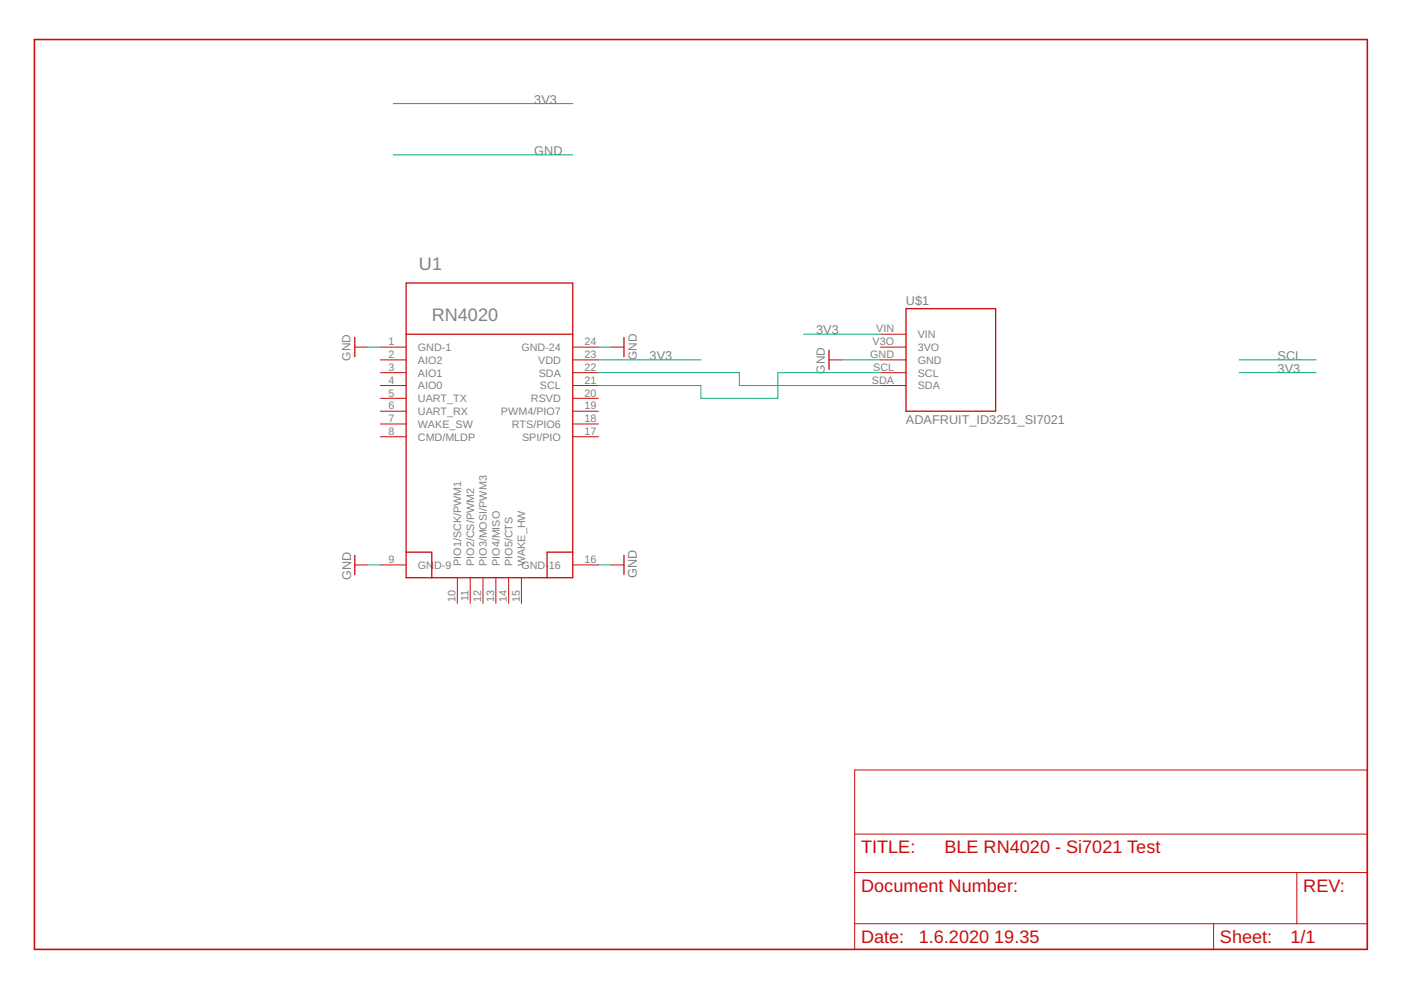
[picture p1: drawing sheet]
<?xml version="1.0" encoding="utf-8"?>
<!DOCTYPE eagle SYSTEM "eagle.dtd">
<eagle version="9.2.2">
<drawing>
<settings>
<setting alwaysvectorfont="no"/>
<setting verticaltext="up"/>
</settings>
<grid distance="0.1" unitdist="inch" unit="inch" style="lines" multiple="1" display="no" altdistance="0.01" altunitdist="inch" altunit="inch"/>
<schematic xreflabel="%F%N/%S.%C%R" xrefpart="/%S.%C%R">
<libraries>
<library name="frames">
<symbols>
<symbol name="DINA4_L">
<frame x1="0" y1="0" x2="264.16" y2="180.34" columns="4" rows="4" layer="94" border-left="no" border-top="no" border-right="no" border-bottom="no"/>
</symbol>
<symbol name="DOCFIELD">
<wire x1="0" y1="0" x2="71.12" y2="0" width="0.1016" layer="94"/>
<wire x1="101.6" y1="15.24" x2="87.63" y2="15.24" width="0.1016" layer="94"/>
<wire x1="0" y1="0" x2="0" y2="5.08" width="0.1016" layer="94"/>
<wire x1="0" y1="5.08" x2="71.12" y2="5.08" width="0.1016" layer="94"/>
<wire x1="0" y1="5.08" x2="0" y2="15.24" width="0.1016" layer="94"/>
<wire x1="101.6" y1="15.24" x2="101.6" y2="5.08" width="0.1016" layer="94"/>
<wire x1="71.12" y1="5.08" x2="71.12" y2="0" width="0.1016" layer="94"/>
<wire x1="71.12" y1="5.08" x2="87.63" y2="5.08" width="0.1016" layer="94"/>
<wire x1="71.12" y1="0" x2="101.6" y2="0" width="0.1016" layer="94"/>
<wire x1="87.63" y1="15.24" x2="87.63" y2="5.08" width="0.1016" layer="94"/>
<wire x1="87.63" y1="15.24" x2="0" y2="15.24" width="0.1016" layer="94"/>
<wire x1="87.63" y1="5.08" x2="101.6" y2="5.08" width="0.1016" layer="94"/>
<wire x1="101.6" y1="5.08" x2="101.6" y2="0" width="0.1016" layer="94"/>
<wire x1="0" y1="15.24" x2="0" y2="22.86" width="0.1016" layer="94"/>
<wire x1="101.6" y1="35.56" x2="0" y2="35.56" width="0.1016" layer="94"/>
<wire x1="101.6" y1="35.56" x2="101.6" y2="22.86" width="0.1016" layer="94"/>
<wire x1="0" y1="22.86" x2="101.6" y2="22.86" width="0.1016" layer="94"/>
<wire x1="0" y1="22.86" x2="0" y2="35.56" width="0.1016" layer="94"/>
<wire x1="101.6" y1="22.86" x2="101.6" y2="15.24" width="0.1016" layer="94"/>
<text x="1.27" y="1.27" size="2.54" layer="94">Date:</text>
<text x="12.7" y="1.27" size="2.54" layer="94">&gt;LAST_DATE_TIME</text>
<text x="72.39" y="1.27" size="2.54" layer="94">Sheet:</text>
<text x="86.36" y="1.27" size="2.54" layer="94">&gt;SHEET</text>
<text x="88.9" y="11.43" size="2.54" layer="94">REV:</text>
<text x="1.27" y="19.05" size="2.54" layer="94">TITLE:</text>
<text x="1.27" y="11.43" size="2.54" layer="94">Document Number:</text>
<text x="17.78" y="19.05" size="2.54" layer="94">&gt;DRAWING_NAME</text>
</symbol>
</symbols>
<devicesets>
<deviceset name="DINA4_L" prefix="FRAME" uservalue="yes">
<gates>
<gate name="G$1" symbol="DINA4_L" x="0" y="0"/>
<gate name="G$2" symbol="DOCFIELD" x="162.56" y="0" addlevel="must"/>
</gates>
<devices>
<device name="">
<technologies>
<technology name=""/>
</technologies>
</device>
</devices>
</deviceset>
</devicesets>
</library>
<library name="esao">
<symbols>
<symbol name="RN4020SCH">
<pin name="GND-1" x="-22.86" y="20.32" length="middle"/>
<pin name="AIO2" x="-22.86" y="17.78" length="middle"/>
<pin name="AIO1" x="-22.86" y="15.24" length="middle"/>
<pin name="AIO0" x="-22.86" y="12.7" length="middle"/>
<pin name="UART_TX" x="-22.86" y="10.16" length="middle"/>
<pin name="UART_RX" x="-22.86" y="7.62" length="middle"/>
<pin name="WAKE_SW" x="-22.86" y="5.08" length="middle"/>
<pin name="CMD/MLDP" x="-22.86" y="2.54" length="middle"/>
<pin name="PIO1/SCK/PWM1" x="-7.62" y="-30.48" length="middle" rot="R90"/>
<pin name="PIO2/CS/PWM2" x="-5.08" y="-30.48" length="middle" rot="R90"/>
<pin name="PIO3/MOSI/PWM3" x="-2.54" y="-30.48" length="middle" rot="R90"/>
<pin name="PIO4/MISO" x="0" y="-30.48" length="middle" rot="R90"/>
<pin name="PIO5/CTS" x="2.54" y="-30.48" length="middle" rot="R90"/>
<pin name="WAKE_HW" x="5.08" y="-30.48" length="middle" rot="R90"/>
<pin name="SPI/PIO" x="20.32" y="2.54" length="middle" rot="R180"/>
<pin name="RTS/PIO6" x="20.32" y="5.08" length="middle" rot="R180"/>
<pin name="PWM4/PIO7" x="20.32" y="7.62" length="middle" rot="R180"/>
<pin name="RSVD" x="20.32" y="10.16" length="middle" rot="R180"/>
<pin name="SCL" x="20.32" y="12.7" length="middle" rot="R180"/>
<pin name="SDA" x="20.32" y="15.24" length="middle" rot="R180"/>
<pin name="VDD" x="20.32" y="17.78" length="middle" rot="R180"/>
<pin name="GND-24" x="20.32" y="20.32" length="middle" rot="R180"/>
<pin name="GND-9" x="-22.86" y="-22.86" length="middle"/>
<pin name="GND-16" x="20.32" y="-22.86" length="middle" rot="R180"/>
<wire x1="-17.78" y1="-25.4" x2="-12.7" y2="-25.4" width="0.254" layer="94"/>
<wire x1="-12.7" y1="-25.4" x2="10.16" y2="-25.4" width="0.254" layer="94"/>
<wire x1="10.16" y1="-25.4" x2="15.24" y2="-25.4" width="0.254" layer="94"/>
<wire x1="15.24" y1="-25.4" x2="15.24" y2="-20.32" width="0.254" layer="94"/>
<wire x1="15.24" y1="-20.32" x2="15.24" y2="22.86" width="0.254" layer="94"/>
<wire x1="15.24" y1="22.86" x2="-17.78" y2="22.86" width="0.254" layer="94"/>
<wire x1="-17.78" y1="22.86" x2="-17.78" y2="-20.32" width="0.254" layer="94"/>
<wire x1="-17.78" y1="-20.32" x2="-17.78" y2="-25.4" width="0.254" layer="94"/>
<wire x1="-17.78" y1="22.86" x2="-17.78" y2="33.02" width="0.254" layer="94"/>
<wire x1="-17.78" y1="33.02" x2="15.24" y2="33.02" width="0.254" layer="94"/>
<wire x1="15.24" y1="33.02" x2="15.24" y2="22.86" width="0.254" layer="94"/>
<wire x1="-17.78" y1="-20.32" x2="-12.7" y2="-20.32" width="0.254" layer="94"/>
<wire x1="-12.7" y1="-20.32" x2="-12.7" y2="-25.4" width="0.254" layer="94"/>
<wire x1="15.24" y1="-20.32" x2="10.16" y2="-20.32" width="0.254" layer="94"/>
<wire x1="10.16" y1="-20.32" x2="10.16" y2="-25.4" width="0.254" layer="94"/>
<text x="-15.24" y="35.56" size="2.54" layer="95">&gt;NAME</text>
<text x="-12.7" y="27.94" size="2.54" layer="96" align="top-left">RN4020</text>
</symbol>
</symbols>
<devicesets>
<deviceset name="RN4020" prefix="U" uservalue="yes">
<gates>
<gate name="G$1" symbol="RN4020SCH" x="0" y="0"/>
</gates>
<devices>
<device name="" package="RN4020">
<connects>
<connect gate="G$1" pin="AIO0" pad="4"/>
<connect gate="G$1" pin="AIO1" pad="3"/>
<connect gate="G$1" pin="AIO2" pad="2"/>
<connect gate="G$1" pin="CMD/MLDP" pad="8"/>
<connect gate="G$1" pin="GND-1" pad="1"/>
<connect gate="G$1" pin="GND-16" pad="16"/>
<connect gate="G$1" pin="GND-24" pad="24"/>
<connect gate="G$1" pin="GND-9" pad="9"/>
<connect gate="G$1" pin="PIO1/SCK/PWM1" pad="10"/>
<connect gate="G$1" pin="PIO2/CS/PWM2" pad="11"/>
<connect gate="G$1" pin="PIO3/MOSI/PWM3" pad="12"/>
<connect gate="G$1" pin="PIO4/MISO" pad="13"/>
<connect gate="G$1" pin="PIO5/CTS" pad="14"/>
<connect gate="G$1" pin="PWM4/PIO7" pad="19"/>
<connect gate="G$1" pin="RSVD" pad="20"/>
<connect gate="G$1" pin="RTS/PIO6" pad="18"/>
<connect gate="G$1" pin="SCL" pad="21"/>
<connect gate="G$1" pin="SDA" pad="22"/>
<connect gate="G$1" pin="SPI/PIO" pad="17"/>
<connect gate="G$1" pin="UART_RX" pad="6"/>
<connect gate="G$1" pin="UART_TX" pad="5"/>
<connect gate="G$1" pin="VDD" pad="23"/>
<connect gate="G$1" pin="WAKE_HW" pad="15"/>
<connect gate="G$1" pin="WAKE_SW" pad="7"/>
</connects>
<package3dinstances>
<package3dinstance package3d_urn="urn:adsk.eagle:package:6645707/4"/>
</package3dinstances>
<technologies>
<technology name="">
<attribute name="DESCRIPTION" value="RN4020 Bluetooth 4.1 Module" constant="no"/>
<attribute name="MPN" value="RN4020-V/RMBEC133" constant="no"/>
<attribute name="OC_FARNELL" value=" 2835936" constant="no"/>
<attribute name="PACKAGE" value="RN serie" constant="no"/>
<attribute name="SUPPLIER" value="Microchip Technology" constant="no"/>
</technology>
</technologies>
</device>
</devices>
</deviceset>
</devicesets>
</library>
<library name="supply1">
<symbols>
<symbol name="GND">
<wire x1="-1.905" y1="0" x2="1.905" y2="0" width="0.254" layer="94"/>
<text x="-2.54" y="-2.54" size="1.778" layer="96">&gt;VALUE</text>
<pin name="GND" x="0" y="2.54" visible="off" length="short" direction="sup" rot="R270"/>
</symbol>
</symbols>
<devicesets>
<deviceset name="GND" prefix="GND">
<gates>
<gate name="1" symbol="GND" x="0" y="0"/>
</gates>
<devices>
<device name="">
<technologies>
<technology name=""/>
</technologies>
</device>
</devices>
</deviceset>
</devicesets>
</library>
<library name="Adafruit">
<symbols>
<symbol name="ADAFRUIT_ID3251_SI7021">
<pin name="VIN" x="-12.7" y="5.08" length="middle" direction="pwr"/>
<pin name="3VO" x="-12.7" y="2.54" length="middle" direction="pwr"/>
<pin name="GND" x="-12.7" y="0" length="middle" direction="pwr"/>
<pin name="SCL" x="-12.7" y="-2.54" length="middle"/>
<pin name="SDA" x="-12.7" y="-5.08" length="middle"/>
<wire x1="-7.62" y1="10.16" x2="-7.62" y2="-10.16" width="0.254" layer="94"/>
<wire x1="-7.62" y1="-10.16" x2="10.16" y2="-10.16" width="0.254" layer="94"/>
<wire x1="10.16" y1="-10.16" x2="10.16" y2="10.16" width="0.254" layer="94"/>
<wire x1="10.16" y1="10.16" x2="-7.62" y2="10.16" width="0.254" layer="94"/>
<text x="-7.62" y="10.922" size="1.778" layer="95">&gt;NAME</text>
<text x="-7.62" y="-12.7" size="1.778" layer="96">&gt;VALUE</text>
</symbol>
</symbols>
<devicesets>
<deviceset name="ADAFRUIT_ID3251_SI7021">
<gates>
<gate name="G$1" symbol="ADAFRUIT_ID3251_SI7021" x="-2.54" y="0"/>
</gates>
<devices>
<device name="" package="ADAFRUIT_ID3251_SI7021">
<connects>
<connect gate="G$1" pin="3VO" pad="V3O"/>
<connect gate="G$1" pin="GND" pad="GND"/>
<connect gate="G$1" pin="SCL" pad="SCL"/>
<connect gate="G$1" pin="SDA" pad="SDA"/>
<connect gate="G$1" pin="VIN" pad="VIN"/>
</connects>
<package3dinstances>
<package3dinstance package3d_urn="urn:adsk.eagle:package:20456957/1"/>
</package3dinstances>
<technologies>
<technology name=""/>
</technologies>
</device>
</devices>
</deviceset>
</devicesets>
</library>
</libraries>
<attributes>
</attributes>
<variantdefs>
</variantdefs>
<classes>
<class number="0" name="default" width="0" drill="0">
</class>
</classes>
<parts>
<part name="FRAME1" library="frames" deviceset="DINA4_L" device=""/>
<part name="U1" library="esao" deviceset="RN4020" device="" package3d_urn="urn:adsk.eagle:package:6645707/4"/>
<part name="GND1" library="supply1" deviceset="GND" device=""/>
<part name="GND2" library="supply1" deviceset="GND" device=""/>
<part name="GND3" library="supply1" deviceset="GND" device=""/>
<part name="GND4" library="supply1" deviceset="GND" device=""/>
<part name="U$1" library="Adafruit" deviceset="ADAFRUIT_ID3251_SI7021" device="" package3d_urn="urn:adsk.eagle:package:20456957/1"/>
<part name="GND5" library="supply1" deviceset="GND" device=""/>
</parts>
<sheets>
<sheet>
<plain>
</plain>
<instances>
<instance part="FRAME1" gate="G$1" x="0" y="0" smashed="yes"/>
<instance part="FRAME1" gate="G$2" x="162.56" y="0" smashed="yes">
<attribute name="LAST_DATE_TIME" x="175.26" y="1.27" size="2.54" layer="94"/>
<attribute name="SHEET" x="248.92" y="1.27" size="2.54" layer="94"/>
<attribute name="DRAWING_NAME" x="180.34" y="19.05" size="2.54" layer="94"/>
</instance>
<instance part="U1" gate="G$1" x="91.44" y="99.06" smashed="yes">
<attribute name="NAME" x="76.2" y="134.62" size="2.54" layer="95"/>
</instance>
<instance part="GND1" gate="1" x="116.84" y="76.2" smashed="yes" rot="R90">
<attribute name="VALUE" x="119.38" y="73.66" size="1.778" layer="96" rot="R90"/>
</instance>
<instance part="GND2" gate="1" x="63.5" y="76.2" smashed="yes" rot="R270">
<attribute name="VALUE" x="60.96" y="78.74" size="1.778" layer="96" rot="R270"/>
</instance>
<instance part="GND3" gate="1" x="116.84" y="119.38" smashed="yes" rot="R90">
<attribute name="VALUE" x="119.38" y="116.84" size="1.6764" layer="96" rot="R90"/>
</instance>
<instance part="GND4" gate="1" x="63.5" y="119.38" smashed="yes" rot="R270">
<attribute name="VALUE" x="60.96" y="121.92" size="1.6764" layer="96" rot="R270"/>
</instance>
<instance part="U$1" gate="G$1" x="180.34" y="116.84" smashed="yes">
<attribute name="NAME" x="172.72" y="127.762" size="1.778" layer="95"/>
<attribute name="VALUE" x="172.72" y="104.14" size="1.778" layer="96"/>
</instance>
<instance part="GND5" gate="1" x="157.48" y="116.84" smashed="yes" rot="R270">
<attribute name="VALUE" x="154.94" y="119.38" size="1.6764" layer="96" rot="R270"/>
</instance>
</instances>
<busses>
</busses>
<nets>
<net name="SCL" class="0">
<segment>
<wire x1="238.76" y1="116.84" x2="254" y2="116.84" width="0.1524" layer="91"/>
<label x="246.38" y="116.84" size="1.778" layer="95"/>
</segment>
</net>
<net name="3V3" class="0">
<segment>
<pinref part="U1" gate="G$1" pin="VDD"/>
<wire x1="111.76" y1="116.84" x2="132.08" y2="116.84" width="0.1524" layer="91"/>
<label x="121.92" y="116.84" size="1.778" layer="95"/>
</segment>
<segment>
<wire x1="238.76" y1="114.3" x2="254" y2="114.3" width="0.1524" layer="91"/>
<label x="246.38" y="114.3" size="1.778" layer="95"/>
</segment>
<segment>
<wire x1="71.12" y1="167.64" x2="106.68" y2="167.64" width="0.1524" layer="91"/>
<label x="99.06" y="167.64" size="1.778" layer="95"/>
</segment>
<segment>
<pinref part="U$1" gate="G$1" pin="VIN"/>
<wire x1="167.64" y1="121.92" x2="152.4" y2="121.92" width="0.1524" layer="91"/>
<label x="154.94" y="121.92" size="1.778" layer="95"/>
</segment>
</net>
<net name="GND" class="0">
<segment>
<pinref part="U1" gate="G$1" pin="GND-24"/>
<wire x1="111.76" y1="119.38" x2="114.3" y2="119.38" width="0.1524" layer="91"/>
<pinref part="GND3" gate="1" pin="GND"/>
</segment>
<segment>
<pinref part="U1" gate="G$1" pin="GND-1"/>
<wire x1="68.58" y1="119.38" x2="66.04" y2="119.38" width="0.1524" layer="91"/>
<pinref part="GND4" gate="1" pin="GND"/>
</segment>
<segment>
<pinref part="GND2" gate="1" pin="GND"/>
<pinref part="U1" gate="G$1" pin="GND-9"/>
<wire x1="66.04" y1="76.2" x2="68.58" y2="76.2" width="0.1524" layer="91"/>
</segment>
<segment>
<pinref part="U1" gate="G$1" pin="GND-16"/>
<wire x1="111.76" y1="76.2" x2="114.3" y2="76.2" width="0.1524" layer="91"/>
<pinref part="GND1" gate="1" pin="GND"/>
</segment>
<segment>
<wire x1="71.12" y1="157.48" x2="106.68" y2="157.48" width="0.1524" layer="91"/>
<label x="99.06" y="157.48" size="1.778" layer="95"/>
</segment>
<segment>
<pinref part="U$1" gate="G$1" pin="GND"/>
<pinref part="GND5" gate="1" pin="GND"/>
<wire x1="167.64" y1="116.84" x2="160.02" y2="116.84" width="0.1524" layer="91"/>
</segment>
</net>
<net name="N$1" class="0">
<segment>
<pinref part="U1" gate="G$1" pin="SDA"/>
<wire x1="111.76" y1="114.3" x2="139.7" y2="114.3" width="0.1524" layer="91"/>
<pinref part="U$1" gate="G$1" pin="SDA"/>
<wire x1="167.64" y1="111.76" x2="139.7" y2="111.76" width="0.1524" layer="91"/>
<wire x1="139.7" y1="111.76" x2="139.7" y2="114.3" width="0.1524" layer="91"/>
</segment>
</net>
<net name="N$2" class="0">
<segment>
<pinref part="U1" gate="G$1" pin="SCL"/>
<wire x1="111.76" y1="111.76" x2="132.08" y2="111.76" width="0.1524" layer="91"/>
<wire x1="132.08" y1="111.76" x2="132.08" y2="109.22" width="0.1524" layer="91"/>
<wire x1="132.08" y1="109.22" x2="147.32" y2="109.22" width="0.1524" layer="91"/>
<wire x1="147.32" y1="109.22" x2="147.32" y2="114.3" width="0.1524" layer="91"/>
<pinref part="U$1" gate="G$1" pin="SCL"/>
<wire x1="147.32" y1="114.3" x2="167.64" y2="114.3" width="0.1524" layer="91"/>
</segment>
</net>
</nets>
</sheet>
</sheets>
</schematic>
</drawing>
<compatibility>
<note version="8.2" severity="warning">
Since Version 8.2, EAGLE supports online libraries. The ids
of those online libraries will not be understood (or retained)
with this version.
</note>
<note version="8.3" severity="warning">
Since Version 8.3, EAGLE supports URNs for individual library
assets (packages, symbols, and devices). The URNs of those assets
will not be understood (or retained) with this version.
</note>
<note version="8.3" severity="warning">
Since Version 8.3, EAGLE supports the association of 3D packages
with devices in libraries, schematics, and board files. Those 3D
packages will not be understood (or retained) with this version.
</note>
</compatibility>
</eagle>
